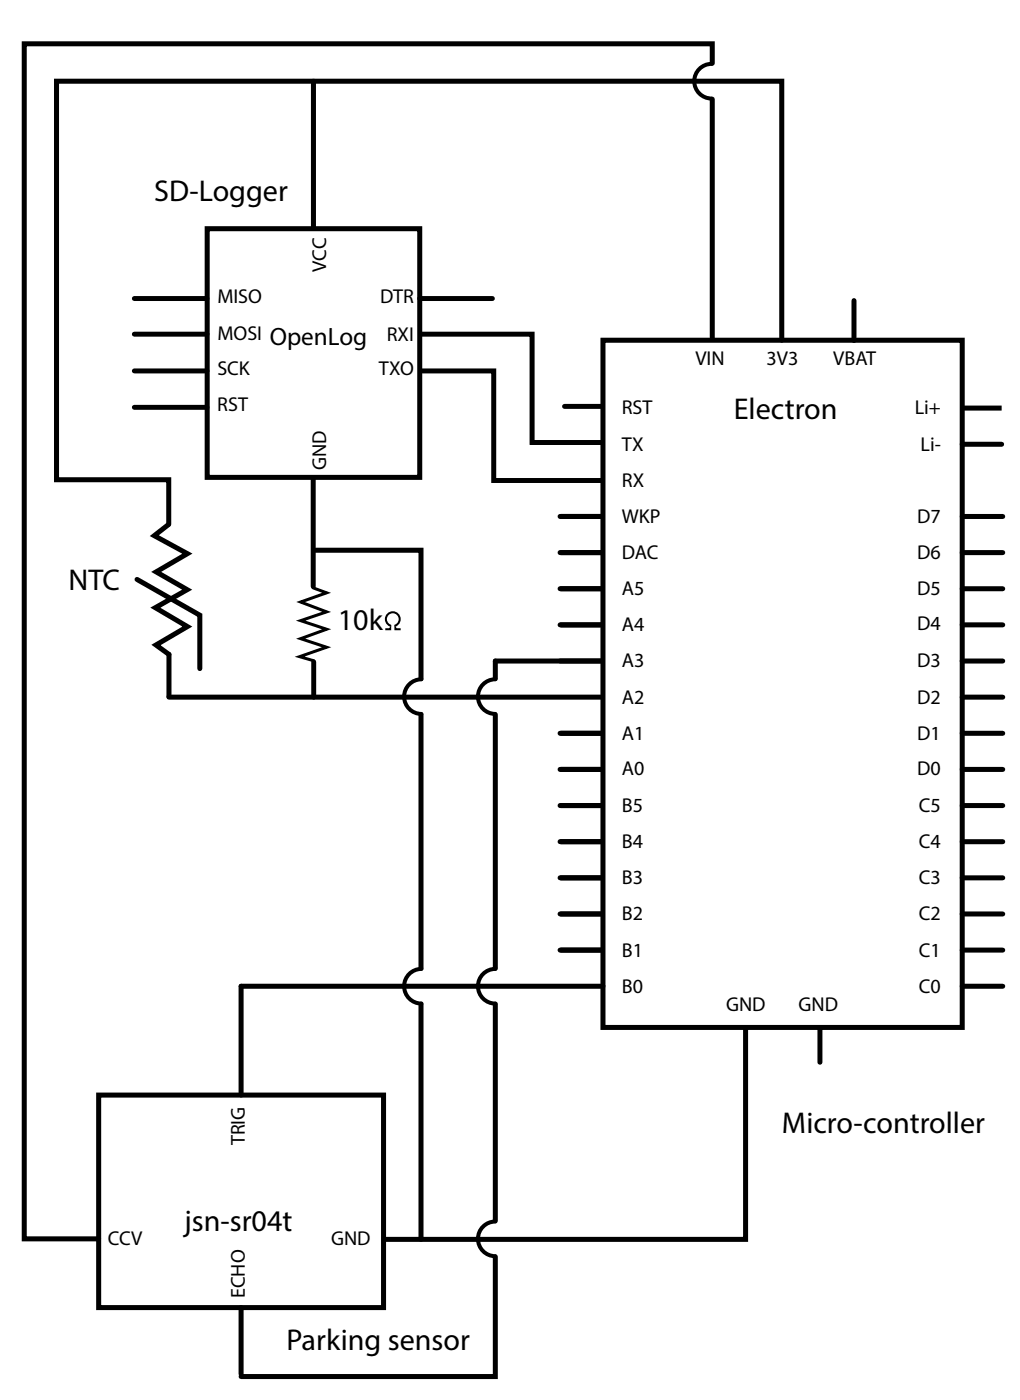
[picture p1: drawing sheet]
<svg xmlns="http://www.w3.org/2000/svg" width="72mm" height="98mm" viewBox="0 0 72 98" stroke-linecap="round" stroke-linejoin="round" font-family="sans-serif">
<!-- layer: Layer 1 -->
<g fill="none" stroke="#000" stroke-width=".35">
<path d="M14.5 16.1h15v17.4h-15zM22 5.7v10.3M50 7v16.7M50 4.4v-1.3h-48.3v83.9h5.2M9.4 21h5.1M9.4 23.5h5.1M9.4 26h5.1M9.4 28.6h5.1M11.8 36.8l-1 .8 2.4 1.3-2.2 1.3 2.1 1.2-2.2 1.3 2.3 1.3-2.2 1.3 .9 .7v2.9M22 33.5v-.1v7.8M22.1 38.6h7.5v9.1M29.5 21h5.1"/>
<path d="M29.6 23.5h7.8v7.6h4.8M29.6 26h5.1v7.7h7.6M39.3 36.3h2.9M39.3 38.8h2.9M39.6 28.5h2.7M42.3 23.9h25.3v48.2h-25.3zM54.9 23.9v-18.2h-50.9v28h7.8v3.1M60 21.1v2.8M67.6 28.7h2.7M67.6 31.2h2.7M67.6 36.3h2.8M67.6 38.8h2.8"/>
<path d="M9.6 40.7l4.4 2.5v3.7M11.9 49h30.3M22 46.5v2.5M29.6 50.2v17.8M34.8 50.2v17.8M39.3 43.9h2.9M39.3 41.3h2.9M39.3 51.5h2.9M39.3 54h2.9M39.3 56.6h2.9M39.3 59.1h2.9M42.2 46.4h-7.4v1.3"/>
<path d="M67.6 43.9h2.8M67.6 41.3h2.8M67.6 46.4h2.8M67.6 49h2.8M67.6 51.5h2.8M67.6 54h2.8M67.6 56.6h2.8M67.6 59.1h2.8M6.9 76.9h20v14.9h-20zM29.6 70.5v16.5M34.8 70.5v15.2M39.3 61.6h2.9"/>
<path d="M39.3 66.7h2.9M39.3 64.2h2.9M42.3 69.3h-25.4v7.6M52.3 72.1v14.9h-25.3M57.6 72.1v2.5M67.6 61.6h2.8M67.6 66.7h2.8M67.6 69.3h2.8M67.6 64.2h2.8M16.9 91.8v4.7M34.8 88.3v8.4h-17.9"/>
</g>
<path d="M22 41.3l.9 .3-1.8 .7 1.8 .7-1.8 .6 1.8 .6-1.8 .6 1.8 .6-1.9 .7 1 .3" fill="none" stroke="#000" stroke-width=".21"/>
<g fill="none" stroke="#000" stroke-width=".14">
<path d="M27.4 44v.2h-.4M27.7 44v.2h.4"/>
<circle cx="27.6" cy="43.5" r=".49"/>
</g>
<path d="M27.6 43.4v.9" fill="none" stroke="#fff" stroke-width=".21"/>
<path d="M50 4.5a1.22 1.22 0 0 0-1.3 1.2 1.22 1.22 0 0 0 1.3 1.2M29.6 47.7a1.22 1.22 0 0 0-1.2 1.2 1.22 1.22 0 0 0 1.2 1.2M34.8 47.7a1.22 1.22 0 0 0-1.2 1.2 1.22 1.22 0 0 0 1.2 1.2M29.6 68a1.22 1.22 0 0 0-1.2 1.3 1.22 1.22 0 0 0 1.2 1.2M34.8 68a1.22 1.22 0 0 0-1.2 1.3 1.22 1.22 0 0 0 1.2 1.2M34.8 85.8a1.22 1.22 0 0 0-1.2 1.2 1.22 1.22 0 0 0 1.2 1.2" fill="none" stroke="#000" stroke-width=".28"/>
<g font-size="2.1">
<text x="10.8" y="14.1">SD-Logger</text>
<text x="51.5" y="29.4">Electron</text>
<text x="4.8" y="41.4">NTC</text>
<text x="23.7" y="44.3">10k</text>
<text x="54.9" y="79.6">Micro-controller</text>
<text x="13" y="86.4">jsn-sr04t</text>
<text x="20.1" y="94.8">Parking sensor</text>
</g>
<text font-size="1.8" x="18.9" y="24.2">OpenLog</text>
<g font-size="1.4">
<text x="15.3" y="21.3">MISO</text>
<text x="15.3" y="23.9">MOSI</text>
<text x="22.9" y="19.1" transform="rotate(-90 22.9 19.1)">VCC</text>
<text x="26.7" y="21.3">DTR</text>
<text x="27.2" y="23.9">RXI</text>
<text x="15.3" y="28.9">RST</text>
<text x="15.3" y="26.3">SCK</text>
<text x="26.6" y="26.3">TXO</text>
<text x="43.7" y="29">RST</text>
<text x="48.8" y="25.6">VIN</text>
<text x="53.8" y="25.6">3V3</text>
<text x="58.5" y="25.6">VBAT</text>
<text x="64.2" y="29.1">Li+</text>
<text x="22.9" y="33" transform="rotate(-90 22.9 33)">GND</text>
<text x="43.7" y="31.7">TX</text>
<text x="43.7" y="34.2">RX</text>
<text x="64.6" y="31.7">Li-</text>
<text x="43.7" y="36.7">WKP</text>
<text x="43.7" y="39.3">DAC</text>
<text x="43.7" y="41.8">A5</text>
<text x="64.4" y="41.8">D5</text>
<text x="64.4" y="39.3">D6</text>
<text x="64.4" y="36.7">D7</text>
<text x="43.7" y="44.3">A4</text>
<text x="43.7" y="46.9">A3</text>
<text x="64.4" y="46.9">D3</text>
<text x="64.4" y="44.3">D4</text>
<text x="43.7" y="49.4">A2</text>
<text x="43.7" y="52">A1</text>
<text x="64.4" y="52">D1</text>
<text x="64.4" y="49.4">D2</text>
<text x="43.7" y="54.4">A0</text>
<text x="43.7" y="57">B5</text>
<text x="43.7" y="59.5">B4</text>
<text x="64.4" y="54.4">D0</text>
<text x="64.5" y="59.5">C4</text>
<text x="64.5" y="57">C5</text>
<text x="43.7" y="62">B3</text>
<text x="43.7" y="64.6">B2</text>
<text x="64.5" y="64.6">C2</text>
<text x="64.5" y="62.1">C3</text>
<text x="43.7" y="67.2">B1</text>
<text x="43.7" y="69.7">B0</text>
<text x="51" y="71">GND</text>
<text x="56.1" y="71">GND</text>
<text x="64.5" y="69.7">C0</text>
<text x="64.5" y="67.2">C1</text>
<text x="17.2" y="80.4" transform="rotate(-90 17.2 80.4)">TRIG</text>
<text x="7.6" y="87.4">CCV</text>
<text x="23.2" y="87.4">GND</text>
<text x="17.2" y="91.2" transform="rotate(-90 17.2 91.2)">ECHO</text>
</g>
</svg>
